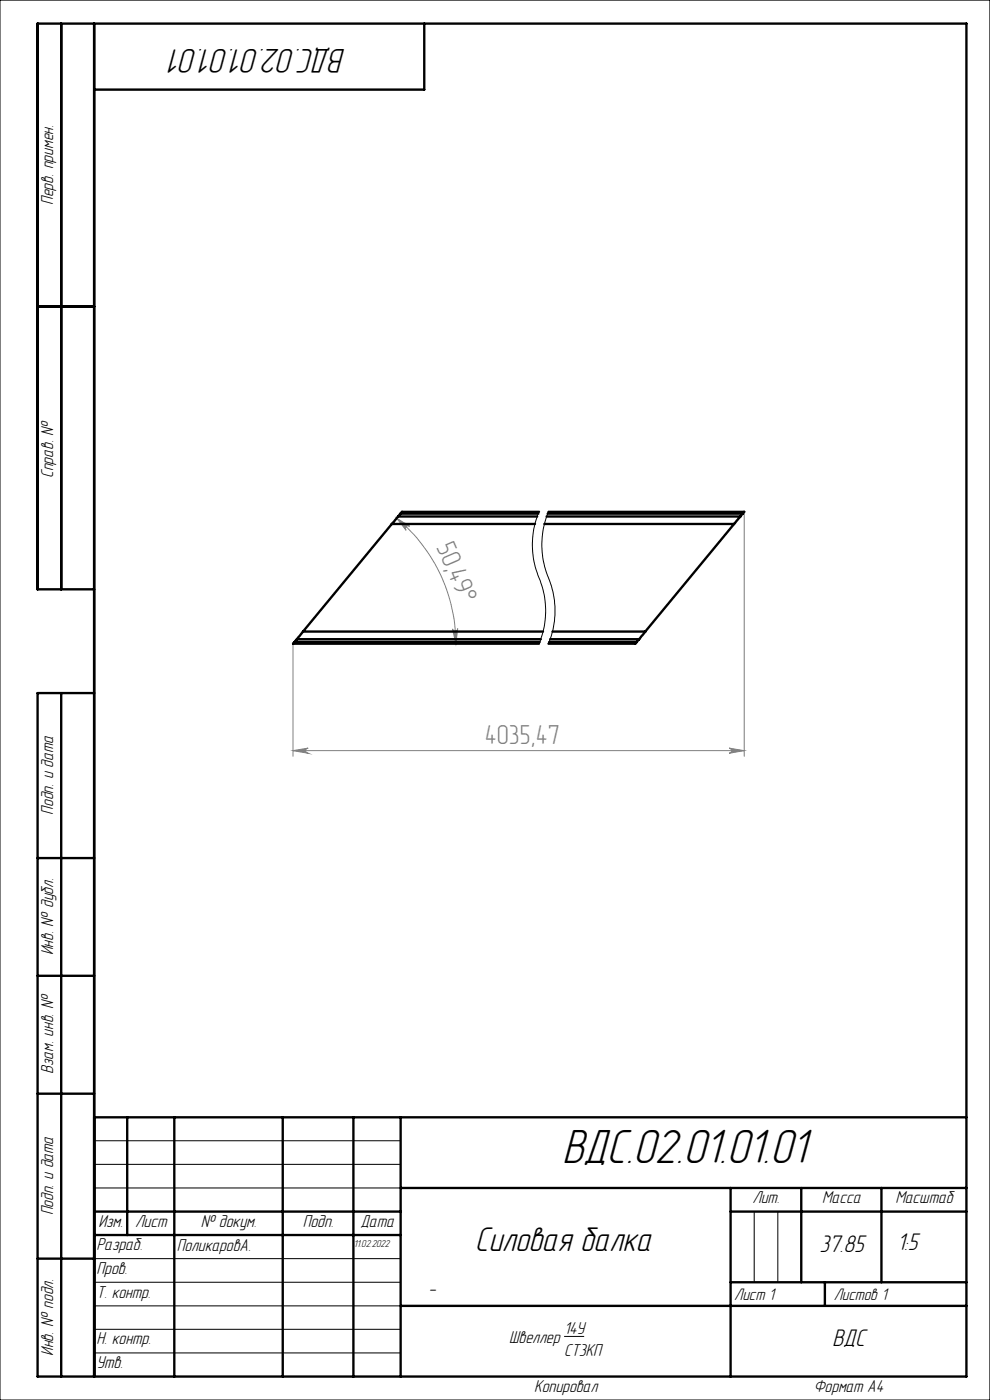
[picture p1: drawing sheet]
<svg xmlns="http://www.w3.org/2000/svg" width="210mm" height="297mm" viewBox="0 0 210 297" stroke-linecap="round" stroke-linejoin="round" font-family="sans-serif">
<g fill="none" stroke="#000" stroke-width=".21">
<path d="M0 0h210v297h-210zM114.3 108.6a18.6 18.6 0 0 0 .5 15.2 17.8 17.8 0 0 1-.5 12.8M116.3 108.6a18.6 18.6 0 0 0 .5 15.2 18.3 18.3 0 0 1-.5 12.8M20 242h65M20 247h65M20 252h65M160 257v15M165 257v15M20 267h65M20 272h65M20 277h65M20 282h65"/>
<path d="M20 287h65M119.7 283.5h4.2"/>
</g>
<path d="M84.1 109.9l2.8 1.8a.56 .56 0 0 0-.8 0 .56 .56 0 0 0 0 .8zM84.1 109.9a34.4 34.4 0 0 1 12.6 26.7M157.9 108.6v51.8M62.2 136.6v23.8M96 133.4a.55 .55 0 0 0 .6 .5 .55 .55 0 0 0 .5-.6l-.4 3.3zM62.2 159.2h95.7M62.2 159.2l3.2-.5a.55 .55 0 0 0-.6 .6 .55 .55 0 0 0 .6 .5zM154.7 158.7l3.2 .5-3.2 .6a.55 .55 0 0 0 .5-.5 .55 .55 0 0 0-.5-.6z" fill="none" stroke="#808080" stroke-width=".21"/>
<g fill="none" stroke="#000" stroke-width=".5">
<path d="M13 5v120M20 5v287M90 5v14h-70M8 65h12M20 125h-12v-120h197v287h-197v-145h12M13 147v145M8 182h12M8 207h12M8 232h12M20 237h185M27 237v25M37 237v55"/>
<path d="M60 237v55M75 237v55M85 237v55M20 257h65M85 252h120M155 252v40M155 257h50M170 252v20M187 252v20M8 267h12M20 262h65M85 277h120"/>
<path d="M155 272h50M175 272v5"/>
</g>
<g fill="#808080">
<path d="M96 133.4a.55 .55 0 0 0 .6 .5 .55 .55 0 0 0 .5-.6l-.4 3.3zM84.1 109.9l2.8 1.8a.56 .56 0 0 0-.8 0 .56 .56 0 0 0 0 .8z"/>
<path d="M62.2 159.2l3.2-.5a.55 .55 0 0 0-.6 .6 .55 .55 0 0 0 .6 .5zM154.7 158.7l3.2 .5-3.2 .6a.55 .55 0 0 0 .5-.5 .55 .55 0 0 0-.5-.6z"/>
</g>
<g fill="none" stroke="#000" stroke-width=".5">
<path d="M83.1 111.2h30.4M83.1 111.2l-18.8 22.8M84.5 109.6l-1.4 1.6M84.5 109.6h29.4M84.9 109l-.4 .6M84.9 109h29.3M114.3 108.6h-29l-.4 .4M115.5 111.2h40.2M116 109.6h41.1M116.2 109h41.4M116.3 108.6h41.6l-.3 .4M155.7 111.2l-18.8 22.8"/>
<path d="M157.1 109.6l-1.4 1.6M157.6 109l-.5 .6M62.5 136.2h52M62.5 136.2l-.3 .4h52.1M63 135.6l-.5 .6M63 135.6h51.7M64.3 134l-1.3 1.6M64.3 134h50.9M116.5 136.2h18.6M116.7 135.6h18.9M117.2 134h19.7M135.1 136.2l-.3 .4h-18.5"/>
<path d="M135.6 135.6l-.5 .6M136.9 134l-1.3 1.6"/>
</g>
<text font-size="10.5" x="119.2" y="246.7">ВДС.02.01.01.01</text>
<g font-size="7.5">
<text x="73.5" y="10.5" transform="rotate(-180 73.5 10.5)">ВДС.02.01.01.01</text>
<text x="100.7" y="265.3">Силовая балка</text>
</g>
<g font-size="5.8" fill="#808080">
<text x="92.5" y="116.1" transform="rotate(67 92.5 116.1)">50,49°</text>
<text x="102.8" y="157.8">4035,47</text>
</g>
<g font-size="5.3">
<text x="173.8" y="265.6">37.85</text>
<text x="190.3" y="265.2">1:5</text>
<text x="176.6" y="285.6">ВДС</text>
</g>
<text font-size="4.4" x="90.9" y="274.7">-</text>
<g font-size="3.8">
<text x="11.3" y="43.5" transform="rotate(-90 11.3 43.5)">Перв. примен.</text>
<text x="11.3" y="101.4" transform="rotate(-90 11.3 101.4)">Справ. №</text>
<text x="11.3" y="172.8" transform="rotate(-90 11.3 172.8)">Подп. и дата</text>
<text x="11.3" y="202.7" transform="rotate(-90 11.3 202.7)">Инв. № дубл.</text>
<text x="11.3" y="227.8" transform="rotate(-90 11.3 227.8)">Взам. инв. №</text>
<text x="11.3" y="257.9" transform="rotate(-90 11.3 257.9)">Подп. и дата</text>
<text x="159.6" y="255.3">Лит.</text>
<text x="174.4" y="255.3">Масса</text>
<text x="189.9" y="255.3">Масштаб</text>
<text x="20.9" y="260.3">Изм.</text>
<text x="28.7" y="260.2">Лист</text>
<text x="42.6" y="260.2">№ докум.</text>
<text x="64.2" y="260.2">Подп.</text>
<text x="76.5" y="260.2">Дата</text>
<text x="20.5" y="265.3">Разраб.</text>
<text x="37.5" y="265.4">ПоликаровА.</text>
<text x="20.5" y="275.3">Т. контр.</text>
<text x="20.5" y="270.3">Пров.</text>
<text x="11.3" y="287.7" transform="rotate(-90 11.3 287.7)">Инв. № подл.</text>
<text x="20.5" y="285.2">Н. контр.</text>
<text x="108" y="284.9">Швеллер</text>
<text x="119.7" y="283.1">14У</text>
<text x="119.7" y="287.7">СТ3КП</text>
<text x="20.5" y="290.3">Утв.</text>
<text x="113.3" y="295.3">Копировал</text>
<text x="172.6" y="295.3">Формат А4</text>
</g>
<g font-size="3.7">
<text x="155.7" y="275.8">Лист 1</text>
<text x="176.9" y="275.8">Листов 1</text>
</g>
<text font-size="2.2" x="75.1" y="264.6">11.02.2022</text>
</svg>
